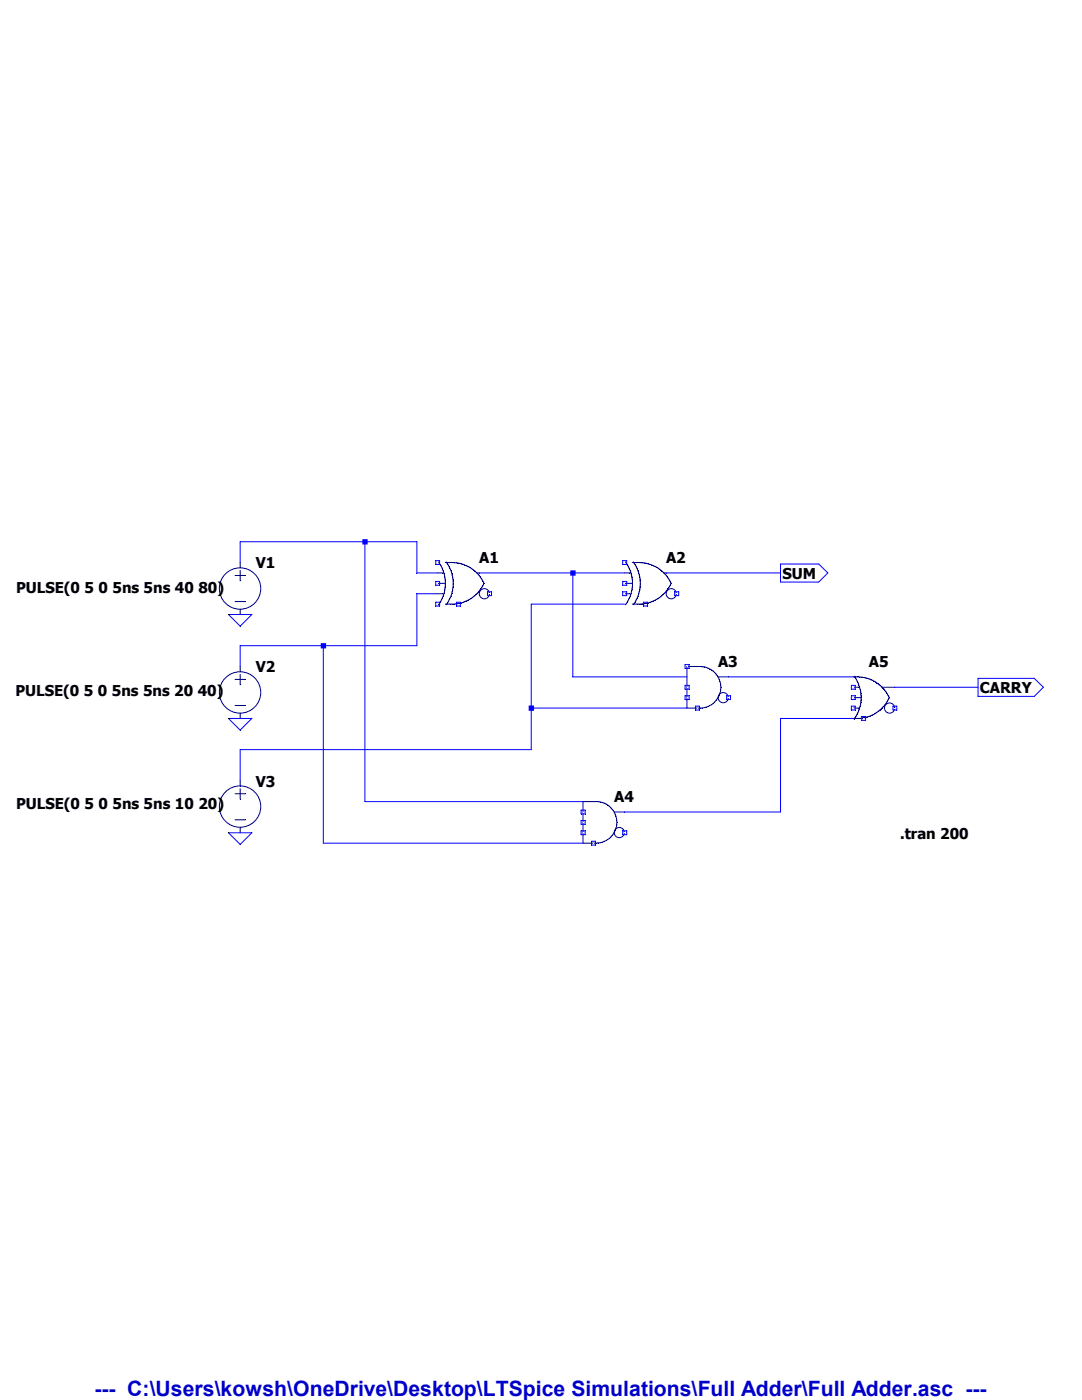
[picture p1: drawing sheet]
Version 4.1
SHEET 1 1276 680
WIRE 192 -112 0 -112
WIRE 272 -112 192 -112
WIRE 0 -80 0 -112
WIRE 272 -64 272 -112
WIRE 304 -64 272 -64
WIRE 512 -64 368 -64
WIRE 592 -64 512 -64
WIRE 832 -64 656 -64
WIRE 304 -32 272 -32
WIRE 592 -16 448 -16
WIRE 128 48 0 48
WIRE 272 48 272 -32
WIRE 272 48 128 48
WIRE 0 80 0 48
WIRE 512 96 512 -64
WIRE 688 96 512 96
WIRE 944 96 752 96
WIRE 1136 112 1008 112
WIRE 448 144 448 -16
WIRE 688 144 448 144
WIRE 944 160 832 160
WIRE 448 208 448 144
WIRE 448 208 0 208
WIRE 0 256 0 208
WIRE 192 288 192 -112
WIRE 528 288 192 288
WIRE 832 304 832 160
WIRE 832 304 592 304
WIRE 128 352 128 48
WIRE 528 352 128 352
FLAG 0 0 0
FLAG 0 160 0
FLAG 0 336 0
FLAG 832 -64 SUM
IOPIN 832 -64 Out
FLAG 1136 112 CARRY
IOPIN 1136 112 Out
SYMBOL voltage 0 -96 R0
WINDOW 3 -345 54 Left 2
WINDOW 123 0 0 Left 0
WINDOW 39 0 0 Left 0
SYMATTR InstName V1
SYMATTR Value PULSE(0 5 0 5ns 5ns 40 80)
SYMBOL voltage 0 64 R0
WINDOW 3 -346 52 Left 2
WINDOW 123 0 0 Left 0
WINDOW 39 0 0 Left 0
SYMATTR InstName V2
SYMATTR Value PULSE(0 5 0 5ns 5ns 20 40)
SYMBOL voltage 0 240 R0
WINDOW 3 -345 51 Left 2
WINDOW 123 0 0 Left 0
WINDOW 39 0 0 Left 0
SYMATTR InstName V3
SYMATTR Value PULSE(0 5 0 5ns 5ns 10 20)
SYMBOL Digital\\xor 352 -112 R0
SYMATTR InstName A1
SYMBOL Digital\\xor 640 -112 R0
SYMATTR InstName A2
SYMBOL Digital\\and 720 48 R0
SYMATTR InstName A3
SYMBOL Digital\\and 560 256 R0
SYMATTR InstName A4
SYMBOL Digital\\or 976 64 R0
SYMATTR InstName A5
TEXT 1016 336 Left 2 !.tran 200
